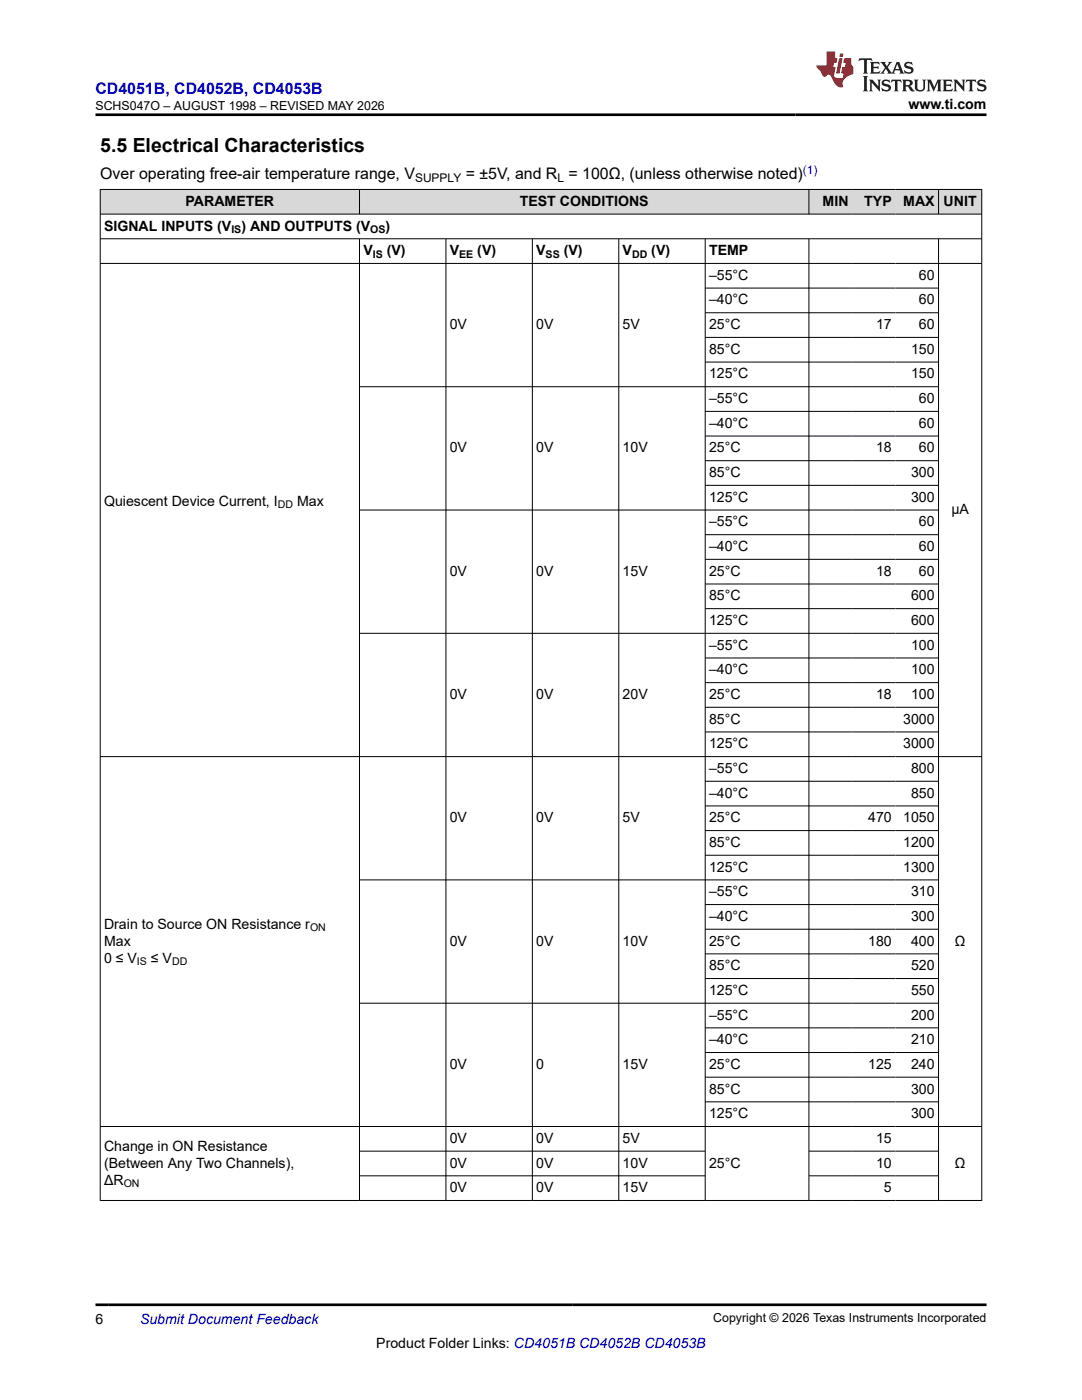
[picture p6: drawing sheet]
<svg xmlns="http://www.w3.org/2000/svg" width="216mm" height="279mm" viewBox="0 0 216 279" stroke-linecap="round" stroke-linejoin="round" font-family="sans-serif">
<g fill="#d8d8d8">
<path d="M20 37.8h175.9v4.9h-175.9z" fill-rule="evenodd"/>
<path d="M20.1 37.9h51.6v4.8h-51.6z" fill-rule="evenodd"/>
<path d="M71.8 37.9h89.5v4.8h-89.5z" fill-rule="evenodd"/>
<path d="M161.5 37.9h8.5v4.8h-8.5z" fill-rule="evenodd"/>
<path d="M170 37.9h8.7v4.8h-8.7z" fill-rule="evenodd"/>
<path d="M178.7 37.9h8.5v4.8h-8.5z" fill-rule="evenodd"/>
<path d="M187.3 37.9h8.5v4.8h-8.5z" fill-rule="evenodd"/>
</g>
<g fill="none" stroke="#000" stroke-width=".2">
<path d="M19.9 37.8h176.1M20 37.7v201.9M71.7 37.7v5.1M161.4 37.7v5.1M187.3 37.7v5.1M195.9 37.7v201.9M19.9 42.7h176.1M19.9 47.7h176.1M19.9 52.6h176.1M71.7 47.7v191.9M89 47.7v191.9M106.2 47.7v191.9"/>
<path d="M123.5 47.7v191.9M140.7 47.7v191.9M140.7 57.5h46.6M161.4 47.7v191.9M187.3 47.7v191.9M140.7 62.4h46.6M140.7 67.3h46.6M140.7 72.3h46.6M187.3 77.2h-115.6M140.7 82.1h46.6M140.7 87h46.6M140.7 91.9h46.6"/>
<path d="M140.7 96.9h46.6M140.7 106.7h46.6M140.7 111.6h46.6M140.7 116.5h46.6M187.3 101.8h-115.6M71.7 126.4h115.6M140.7 121.5h46.6M140.7 131.3h46.6M140.7 136.2h46.6M19.9 151h176.1M140.7 141.2h46.6M140.7 146.1h46.6"/>
<path d="M140.7 155.9h46.6M71.7 175.6h115.6M140.7 160.8h46.6M140.7 165.8h46.6M140.7 170.7h46.6M140.7 180.5h46.6M140.7 185.4h46.6M140.7 190.4h46.6M140.7 195.3h46.6M71.7 200.2h115.6M140.7 205.1h46.6M140.7 210.1h46.6"/>
<path d="M140.7 215h46.6M140.7 219.9h46.6M19.9 224.8h176.1M19.9 239.6h176.1M71.7 229.7h69.1M71.7 234.7h69.1M161.4 229.7h25.9M161.4 234.7h25.9"/>
</g>
<path d="M171.5 11.6l-.2 .6 .5-.2h.6v.1v2.2l-.2 .4h1l-.2-.4v-2.2v-.1h.5l.6 .2-.2-.6zM173.6 12.4l.2 .3v1.6l-.2 .4h1.9l.1-.6a1.08 1.08 0 0 1-1.3 .2v-.7h.6l.4 .2v-.7l-.4 .2h-.6v-.5l.2-.2a1 1 0 0 1 1 .3l-.1-.5zM175.7 12.4l.9 1.1-1 1.2h.9l-.2-.2 .5-.8 .4 .8-.2 .2h1.6l-.2-.2 .2-.5h.9l.1 .5-.1 .2h.9l-.2-.4-.8-1.9h-.5l-.9 2.1-.9-1.1 .9-1h-.8l.2 .2-.4 .6-.4-.6 .2-.2zM179 12.8l.4 1h-.7zM180.7 12.5a.65 .65 0 0 0-.2 .7 .65 .65 0 0 0 .6 .5l.6 .1 .1 .3a.79 .79 0 0 1-.7 .4 .79 .79 0 0 1-.7-.5l.1 .7 .2-.1a.93 .93 0 0 0 1.1 0 .93 .93 0 0 0 .4-.9 1.46 1.46 0 0 0-1.2-.6l-.1-.3a1.09 1.09 0 0 1 1.2 .2l-.2-.6-.1 .1-.5-.2zM172.2 15.2l.2 .4v2.2l-.2 .4h1l-.2-.4v-2.2l.2-.4zM173.4 15.9l.2 .4v1.5l-.2 .4h.8l-.3-.4 .1-1.3 1.6 1.8v-2l.2-.4h-.7l.1 .2 .1 1.1-1.2-1.3zM176.2 16a.65 .65 0 0 0-.2 .8 .65 .65 0 0 0 .6 .4l.6 .2 .1 .2a.79 .79 0 0 1-.7 .4 .79 .79 0 0 1-.7-.5l.1 .7 .2-.1a.93 .93 0 0 0 1.1 .1 .93 .93 0 0 0 .4-1 1.46 1.46 0 0 0-1.2-.5l-.1-.4a1.09 1.09 0 0 1 1.2 .2l-.1-.6-.2 .1-.5-.1zM177.9 15.9l-.1 .6a.63 .63 0 0 1 .8-.3v1.6l-.3 .4h1l-.2-.4v-1.6a.66 .66 0 0 1 .8 .3l-.1-.6zM180 15.9l.2 .4v1.5l-.2 .4h1l-.2-.2-.1-.7h.5l.1 .2a.79 .79 0 0 0 1.2 .6l-1-.9a.61 .61 0 0 0 .6-.6 .61 .61 0 0 0-.5-.7zM180.8 16.2h.1a.47 .47 0 0 1 .5 .1 .47 .47 0 0 1 .1 .5l-.1 .1-.7 .1zM182.3 15.9l.2 .2a2.27 2.27 0 0 0 .4 2 1.04 1.04 0 0 0 1.7-.7v-1.3l.2-.2h-.8l.2 .4v1.1a.6 .6 0 0 1-.6 .6 .6 .6 0 0 1-.6-.6v-1.1l.3-.4zM184.9 15.9l.2 .4v1.5l-.2 .4h.8l-.3-.4v-1.4l.9 1.9 .9-1.9v1.4l-.3 .4h1l-.2-.4v-1.5l.2-.4h-.8l-.7 1.5-.6-1.5zM188.1 15.9l.2 .4v1.5l-.2 .4h1.9l.1-.6a1.09 1.09 0 0 1-1.3 .2v-.7h.6l.4 .2v-.6l-.4 .2h-.6v-.6l.2-.1a1.01 1.01 0 0 1 1 .3l-.1-.6zM190.2 15.9l.3 .4v1.5l-.3 .4h.8l-.2-.4v-1.3l1.6 1.8v-2l.2-.4h-.7l.2 .2v1.1l-1.2-1.3zM192.8 15.9l-.1 .6a.63 .63 0 0 1 .8-.3v1.6l-.3 .4h1l-.2-.4v-1.6a.66 .66 0 0 1 .8 .3l-.1-.6zM195.2 16a.65 .65 0 0 0-.2 .8 .65 .65 0 0 0 .6 .4l.6 .2 .2 .2a.79 .79 0 0 1-.7 .4 .79 .79 0 0 1-.7-.5l.1 .7 .2-.1a.93 .93 0 0 0 1 .1 .93 .93 0 0 0 .5-1 1.46 1.46 0 0 0-1.3-.5v-.4a1.09 1.09 0 0 1 1.2 .2l-.2-.6-.2 .1-.5-.1z" fill="#231f20"/>
<path d="M164.9 10.3v2.7h-2l.1 .4 .8 1a.95 .95 0 0 0 1 .9 .59 .59 0 0 1 .5-.4 .59 .59 0 0 1 .5 .3l.4 .8a1.59 1.59 0 0 0 2.1 1.4 1.61 1.61 0 0 1 1-2.3l1-.3-.1-1.5a1.59 1.59 0 0 1-.3-1.7h-1.5l-.2 .9h.6l-.2 .9h-.5l-.2 .9v.3l.4 .1-.1 .9h-.7a.73 .73 0 0 1-1-.7l.3-1.5h-.5l.1-.9h.5l.2-.9h-.5v-1.3zM167.4 11.6l-.6 3.1h.7l.6-3.1zM167.6 10.7l-.1 .6h.7l.1-.6z" fill="#ed1c24"/>
<path d="M19.1 22.9h177.8M19.1 260.4h177.8" fill="none" stroke="#000" stroke-width=".53"/>
<text font-size="3.9" x="20" y="30.3">5.5 Electrical Characteristics</text>
<text font-size="3.2" fill="#00f" x="19.1" y="18.7">CD4051B, CD4052B, CD4053B</text>
<g font-size="3.2">
<text x="20" y="35.7">Over operating free-air temperature range, V</text>
<text x="92.9" y="35.7">= ±5V, and R = 100Ω, (unless otherwise noted)</text>
</g>
<g font-size="2.8">
<text x="181.3" y="21.8">www.ti.com</text>
<text x="37" y="41.1">PARAMETER</text>
<text x="103.7" y="41.1">TEST CONDITIONS</text>
<text x="164.2" y="41.1">MIN</text>
<text x="172.5" y="41.1">TYP</text>
<text x="180.2" y="41.1">MAX</text>
<text x="188.3" y="41.1">UNIT</text>
<text x="20.8" y="46">SIGNAL INPUTS (V</text>
<text x="48.2" y="46">) AND OUTPUTS (V</text>
<text x="76.9" y="46">)</text>
<text x="72.5" y="50.9">V</text>
<text x="77.2" y="50.9">(V)</text>
<text x="89.7" y="50.9">V</text>
<text x="95.2" y="50.9">(V)</text>
<text x="107" y="50.9">V</text>
<text x="112.5" y="50.9">(V)</text>
<text x="124.2" y="50.9">V</text>
<text x="130" y="50.9">(V)</text>
<text x="141.5" y="50.9">TEMP</text>
<text x="141.5" y="55.8">–55°C</text>
<text x="183.4" y="55.8">60</text>
<text x="89.7" y="65.7">0V</text>
<text x="107" y="65.7">0V</text>
<text x="124.2" y="65.7">5V</text>
<text x="141.5" y="60.8">–40°C</text>
<text x="141.5" y="65.7">25°C</text>
<text x="174.8" y="65.7">17</text>
<text x="183.4" y="60.8">60</text>
<text x="183.4" y="65.7">60</text>
<text x="141.5" y="70.6">85°C</text>
<text x="181.8" y="70.6">150</text>
<text x="141.5" y="75.5">125°C</text>
<text x="181.8" y="75.5">150</text>
<text x="141.5" y="80.5">–55°C</text>
<text x="183.4" y="80.5">60</text>
<text x="141.5" y="85.4">–40°C</text>
<text x="183.4" y="85.4">60</text>
<text x="89.7" y="90.3">0V</text>
<text x="107" y="90.3">0V</text>
<text x="124.2" y="90.3">10V</text>
<text x="141.5" y="90.3">25°C</text>
<text x="141.5" y="95.2">85°C</text>
<text x="174.8" y="90.3">18</text>
<text x="181.8" y="95.2">300</text>
<text x="183.4" y="90.3">60</text>
<text x="20.8" y="100.9">Quiescent Device Current, I</text>
<text x="59.3" y="100.9">Max</text>
<text x="141.5" y="100.1">125°C</text>
<text x="181.8" y="100.1">300</text>
<text x="141.5" y="105.1">–55°C</text>
<text x="183.4" y="105.1">60</text>
<text x="189.8" y="102.6">µA</text>
<text x="141.5" y="110">–40°C</text>
<text x="183.4" y="110">60</text>
<text x="89.7" y="114.9">0V</text>
<text x="107" y="114.9">0V</text>
<text x="124.2" y="114.9">15V</text>
<text x="141.5" y="114.9">25°C</text>
<text x="141.5" y="119.8">85°C</text>
<text x="174.8" y="114.9">18</text>
<text x="181.8" y="119.8">600</text>
<text x="183.4" y="114.9">60</text>
<text x="141.5" y="124.7">125°C</text>
<text x="181.8" y="124.7">600</text>
<text x="141.5" y="129.7">–55°C</text>
<text x="181.8" y="129.7">100</text>
<text x="141.5" y="134.6">–40°C</text>
<text x="181.8" y="134.6">100</text>
<text x="89.7" y="139.5">0V</text>
<text x="107" y="139.5">0V</text>
<text x="124.2" y="139.5">20V</text>
<text x="141.5" y="139.5">25°C</text>
<text x="174.8" y="139.5">18</text>
<text x="181.8" y="139.5">100</text>
<text x="141.5" y="144.4">85°C</text>
<text x="141.5" y="149.4">125°C</text>
<text x="180.2" y="144.4">3000</text>
<text x="180.2" y="149.4">3000</text>
<text x="141.5" y="154.3">–55°C</text>
<text x="181.8" y="154.3">800</text>
<text x="141.5" y="159.2">–40°C</text>
<text x="181.8" y="159.2">850</text>
<text x="89.7" y="164.1">0V</text>
<text x="107" y="164.1">0V</text>
<text x="124.2" y="164.1">5V</text>
<text x="141.5" y="164.1">25°C</text>
<text x="173.2" y="164.1">470</text>
<text x="180.2" y="164.1">1050</text>
<text x="141.5" y="169">85°C</text>
<text x="141.5" y="174">125°C</text>
<text x="180.2" y="169">1200</text>
<text x="180.2" y="174">1300</text>
<text x="141.5" y="178.9">–55°C</text>
<text x="181.8" y="178.9">310</text>
<text x="20.8" y="185.3">Drain to Source ON Resistance r</text>
<text x="141.5" y="183.8">–40°C</text>
<text x="181.8" y="183.8">300</text>
<text x="20.8" y="188.7">Max</text>
<text x="89.7" y="188.7">0V</text>
<text x="107" y="188.7">0V</text>
<text x="124.2" y="188.7">10V</text>
<text x="141.5" y="188.7">25°C</text>
<text x="173.2" y="188.7">180</text>
<text x="181.8" y="188.7">400</text>
<text x="190.5" y="188.7">Ω</text>
<text x="20.8" y="192.1">0 ≤ V</text>
<text x="30.1" y="192.1">≤ V</text>
<text x="141.5" y="193.6">85°C</text>
<text x="181.8" y="193.6">520</text>
<text x="141.5" y="198.6">125°C</text>
<text x="141.5" y="203.5">–55°C</text>
<text x="181.8" y="198.6">550</text>
<text x="181.8" y="203.5">200</text>
<text x="141.5" y="208.4">–40°C</text>
<text x="181.8" y="208.4">210</text>
<text x="89.7" y="213.3">0V</text>
<text x="107" y="213.3">0</text>
<text x="124.2" y="213.3">15V</text>
<text x="141.5" y="213.3">25°C</text>
<text x="173.2" y="213.3">125</text>
<text x="181.8" y="213.3">240</text>
<text x="141.5" y="218.2">85°C</text>
<text x="181.8" y="218.2">300</text>
<text x="141.5" y="223.2">125°C</text>
<text x="181.8" y="223.2">300</text>
<text x="20.8" y="229.6">Change in ON Resistance</text>
<text x="20.8" y="233">(Between Any Two Channels),</text>
<text x="89.7" y="228.1">0V</text>
<text x="89.7" y="233">0V</text>
<text x="107" y="228.1">0V</text>
<text x="107" y="233">0V</text>
<text x="124.2" y="228.1">5V</text>
<text x="124.2" y="233">10V</text>
<text x="141.5" y="233">25°C</text>
<text x="174.8" y="228.1">15</text>
<text x="174.8" y="233">10</text>
<text x="190.5" y="233">Ω</text>
<text x="20.8" y="236.4">ΔR</text>
<text x="89.7" y="237.9">0V</text>
<text x="107" y="237.9">0V</text>
<text x="124.2" y="237.9">15V</text>
<text x="176.4" y="237.9">5</text>
<text x="19.1" y="264.2">6</text>
<text x="75.1" y="269">Product Folder Links: CD4051B CD4052B CD4053B</text>
</g>
<text font-size="2.8" fill="#00f" x="27.9" y="264.2">Submit Document Feedback</text>
<g font-size="2.5">
<text x="19.1" y="21.9">SCHS047O – AUGUST 1998 – REVISED MAY 2026</text>
<text x="142.3" y="263.9">Copyright © 2026 Texas Instruments Incorporated</text>
</g>
<text font-size="2.4" fill="#00f" x="160.2" y="34.6">(1)</text>
<g font-size="2.4">
<text x="82.8" y="36.3">SUPPLY</text>
<text x="111.2" y="36.3">L</text>
</g>
<g font-size="2.1">
<text x="46.2" y="46.6">IS</text>
<text x="73.9" y="46.6">OS</text>
<text x="74.4" y="51.5">IS</text>
<text x="91.6" y="51.5">EE</text>
<text x="108.9" y="51.5">SS</text>
<text x="126.1" y="51.5">DD</text>
<text x="55.4" y="101.5">DD</text>
<text x="61.9" y="185.9">ON</text>
<text x="27.3" y="192.7">IS</text>
<text x="34.3" y="192.7">DD</text>
<text x="24.7" y="237">ON</text>
</g>
</svg>
